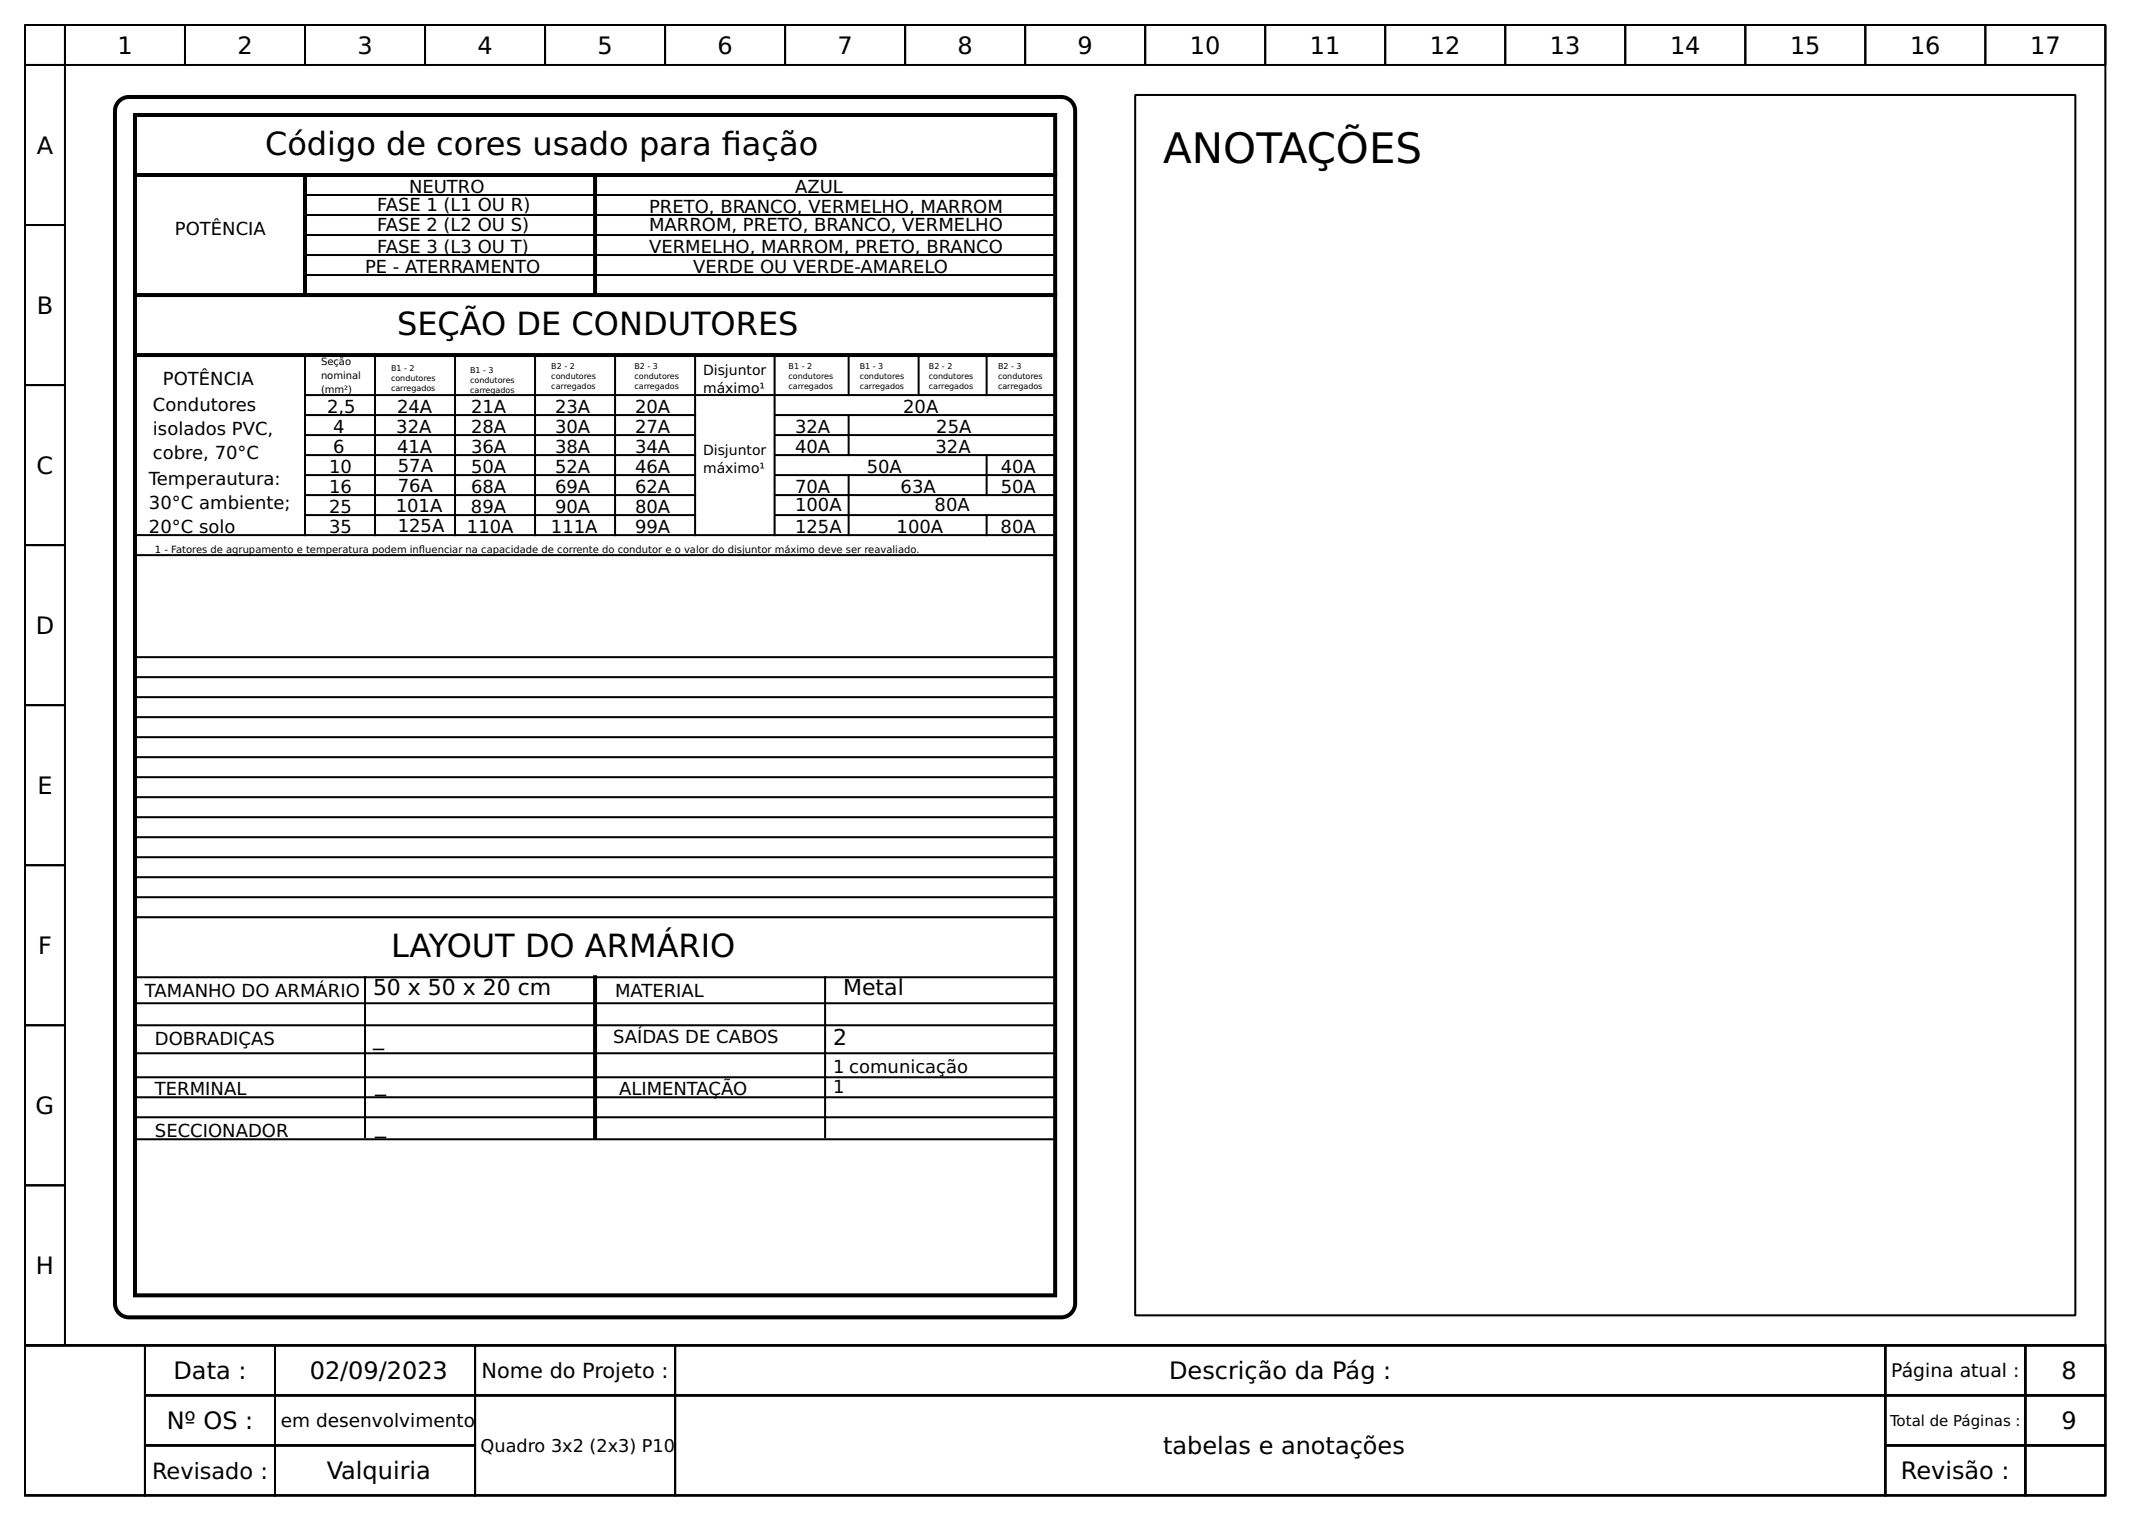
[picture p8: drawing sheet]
<svg xmlns="http://www.w3.org/2000/svg" width="297mm" height="210mm" viewBox="0 0 297 210" stroke-linecap="round" stroke-linejoin="round" font-family="sans-serif">
<g fill="none" stroke="#000" stroke-width=".28">
<path d="M3.4 3.4h286.8v182h-286.8zM3.4 3.4h5.6v5.6h-5.6zM3.4 9h5.6v22h-5.6zM9 3.4h16.5v5.6h-16.5zM25.5 3.4h16.5v5.6h-16.5zM42 3.4h16.6v5.6h-16.6zM58.6 3.4h16.5v5.6h-16.5zM75.1 3.4h16.6v5.6h-16.6zM91.7 3.4h16.5v5.6h-16.5zM108.2 3.4h16.6v5.6h-16.6zM124.8 3.4h16.5v5.6h-16.5zM141.3 3.4h16.5v5.6h-16.5z"/>
<path d="M156.5 13.1h129.6v168.2h-129.6zM157.8 3.4h16.6v5.6h-16.6zM174.4 3.4h16.5v5.6h-16.5zM190.9 3.4h16.6v5.6h-16.6zM207.5 3.4h16.5v5.6h-16.5zM224 3.4h16.6v5.6h-16.6zM240.6 3.4h16.5v5.6h-16.5zM257.1 3.4h16.6v5.6h-16.6zM273.7 3.4h16.5v5.6h-16.5zM3.4 31h5.6v22.1h-5.6zM42 26.9h103.4M42 29.6h103.4"/>
<path d="M42 32.4h103.4M42 35.1h103.4M42 37.9h103.4M3.4 53.1h5.6v22h-5.6zM42 57.2h53.8M42 54.4h103.4M42 60h53.8M42 48.9v24.9M51.7 48.9v24.9M62.7 48.9v24.9M73.8 48.9v24.9M84.8 48.9v24.9"/>
<path d="M95.8 48.9v24.9M106.8 48.9v24.9M106.8 57.2h38.6M106.8 60h38.6M117 48.9v5.5M117 57.2v5.5M126.6 48.9v5.5M136 48.9v5.5M3.4 75.1h5.6v22.1h-5.6zM18.6 76.5h126.8M18.6 73.8h126.8M42 68.2h53.8"/>
<path d="M42 62.7h53.8M42 65.5h53.8M42 71h53.8M106.8 68.2h38.6M106.8 62.7h38.6M106.8 65.5h38.6M106.8 71h38.6M117 65.5v8.3M136 62.7v5.5M136 71v2.8M3.4 97.2h5.6v22h-5.6zM18.6 90.6h126.8"/>
<path d="M18.6 93.3h126.8M18.6 96.1h126.8M18.6 98.8h126.8M3.4 119.2h5.6v22.1h-5.6zM18.6 101.6h126.8M18.6 104.4h126.8M18.6 107.1h126.8M18.6 109.9h126.8M18.6 112.6h126.8M18.6 115.4h126.8M18.6 118.1h126.8M18.6 134.7h126.8"/>
<path d="M18.6 138.3h126.8M18.6 120.9h126.8M18.6 123.7h126.8M18.6 126.4h126.8M50.3 134.7v22M113.7 134.7v22M3.4 141.3h5.6v22.1h-5.6zM18.6 151.2h126.8M18.6 148.5h126.8M18.6 141.3h126.8M18.6 145.2h126.8M18.6 154h126.8"/>
<path d="M18.6 157h126.8M3.4 163.4h5.6v22h-5.6zM3.4 185.4h286.8v20.7h-286.8zM3.4 185.4h16.6v20.7h-16.6zM20 185.4h17.9v6.9h-17.9zM20 192.3h17.9v6.9h-17.9zM20 199.2h17.9v6.9h-17.9zM37.9 185.4h27.6v6.9h-27.6zM37.9 192.3h27.6v6.9h-27.6zM37.9 199.2h27.6v6.9h-27.6zM65.5 185.4h27.6v6.9h-27.6zM65.5 192.3h27.6v13.8h-27.6z"/>
<path d="M93.1 185.4h166.8v6.9h-166.8zM93.1 192.3h166.8v13.8h-166.8zM259.9 185.4h19.3v6.9h-19.3zM259.9 192.3h19.3v6.9h-19.3zM259.9 199.2h19.3v6.9h-19.3zM279.2 185.4h11v6.9h-11zM279.2 192.3h11v6.9h-11zM279.2 199.2h11v6.9h-11z"/>
</g>
<path d="M16.4 13.9l.9-.5h.5h128.5a1.93 1.93 0 0 1 1.9 1.9v164.3a1.93 1.93 0 0 1-1.9 2h-128.5a1.93 1.93 0 0 1-2-2v-164.3l.1-.5zM18.6 15.8h126.8v162.7h-126.8zM18.6 24.1h126.8M42 24.7v16M82 24.1v16.6M18.6 48.9h126.8M18.6 40.7h126.8M82 134.7v22" fill="none" stroke="#000" stroke-width=".55"/>
<text font-size="5.8" x="160.3" y="22.5">ANOTAÇÕES</text>
<g font-size="4.4">
<text x="36.5" y="21.4">Código de cores usado para fação</text>
<text x="99.5" y="21.4">i</text>
<text x="54.7" y="46.2">SEÇÃO DE CONDUTORES</text>
<text x="53.9" y="131.9">LAYOUT DO ARMÁRIO</text>
</g>
<g font-size="3.3">
<text x="16.2" y="7.4">1</text>
<text x="32.7" y="7.4">2</text>
<text x="49.3" y="7.4">3</text>
<text x="65.8" y="7.4">4</text>
<text x="82.3" y="7.4">5</text>
<text x="98.9" y="7.4">6</text>
<text x="115.4" y="7.4">7</text>
<text x="132" y="7.4">8</text>
<text x="148.5" y="7.4">9</text>
<text x="164" y="7.4">10</text>
<text x="180.6" y="7.4">11</text>
<text x="197.1" y="7.4">12</text>
<text x="213.6" y="7.4">13</text>
<text x="230.2" y="7.4">14</text>
<text x="246.7" y="7.4">15</text>
<text x="263.3" y="7.4">16</text>
<text x="279.8" y="7.4">17</text>
<text x="5.1" y="21.2">A</text>
<text x="5.1" y="43.3">B</text>
<text x="5" y="65.3">C</text>
<text x="4.9" y="87.4">D</text>
<text x="5.1" y="109.5">E</text>
<text x="5.2" y="131.5">F</text>
<text x="4.9" y="153.6">G</text>
<text x="5" y="175.6">H</text>
<text x="23.9" y="190.1">Data :</text>
<text x="42.7" y="190.1">02/09/2023</text>
<text x="161.2" y="190.1">Descrição da Pág :</text>
<text x="284.2" y="190.1">8</text>
<text x="23" y="197">Nº OS :</text>
<text x="284.2" y="197">9</text>
<text x="45" y="203.9">Valquiria</text>
<text x="160.3" y="200.4">tabelas e anotações</text>
<text x="262" y="203.9">Revisão :</text>
</g>
<text font-size="3.1" x="21" y="203.8">Revisado :</text>
<g font-size="3">
<text x="51.4" y="137.2">50 x 50 x 20 cm</text>
<text x="116.2" y="137.2">Metal</text>
<text x="51.4" y="144.1">_</text>
<text x="114.8" y="144.1">2</text>
<text x="51.7" y="150.4">_</text>
<text x="51.7" y="156.2">_</text>
</g>
<text font-size="2.9" x="66.4" y="189.9">Nome do Projeto :</text>
<g font-size="2.6">
<text x="260.7" y="189.8">Página atual :</text>
<text x="38.7" y="196.7">em desenvolvimento</text>
</g>
<g font-size="2.5">
<text x="52" y="29.1">FASE 1 (L1 OU R)</text>
<text x="56.4" y="26.6">NEUTRO</text>
<text x="89.5" y="29.4">PRETO, BRANCO, VERMELHO, MARROM</text>
<text x="109.6" y="26.6">AZUL</text>
<text x="24.1" y="32.4">POTÊNCIA</text>
<text x="52" y="31.8">FASE 2 (L2 OU S)</text>
<text x="52" y="34.9">FASE 3 (L3 OU T)</text>
<text x="89.5" y="31.8">MARROM, PRETO, BRANCO, VERMELHO</text>
<text x="89.5" y="34.9">VERMELHO, MARROM, PRETO, BRANCO</text>
<text x="50.3" y="37.6">PE - ATERRAMENTO</text>
<text x="95.5" y="37.6">VERDE OU VERDE-AMARELO</text>
<text x="22.5" y="53.1">POTÊNCIA</text>
<text x="21.1" y="56.7">Condutores</text>
<text x="21.1" y="60">isolados PVC,</text>
<text x="45.1" y="56.9">2,5</text>
<text x="45.9" y="59.7">4</text>
<text x="54.6" y="59.7">32A</text>
<text x="54.7" y="56.9">24A</text>
<text x="64.9" y="59.7">28A</text>
<text x="64.9" y="56.9">21A</text>
<text x="76.5" y="59.7">30A</text>
<text x="76.5" y="56.9">23A</text>
<text x="87.5" y="59.7">27A</text>
<text x="87.5" y="56.9">20A</text>
<text x="109.6" y="59.7">32A</text>
<text x="124.5" y="56.9">20A</text>
<text x="129.1" y="59.7">25A</text>
<text x="21.1" y="63.3">cobre, 70°C</text>
<text x="45.4" y="65.2">10</text>
<text x="45.9" y="62.4">6</text>
<text x="54.7" y="62.4">41A</text>
<text x="54.8" y="65.1">57A</text>
<text x="64.9" y="65.2">50A</text>
<text x="64.9" y="62.4">36A</text>
<text x="76.5" y="62.4">38A</text>
<text x="76.5" y="65.2">52A</text>
<text x="87.5" y="65.2">46A</text>
<text x="87.5" y="62.4">34A</text>
<text x="109.6" y="62.4">40A</text>
<text x="119.5" y="65.2">50A</text>
<text x="128.9" y="62.4">32A</text>
<text x="137.9" y="65.2">40A</text>
<text x="20.5" y="66.9">Temperautura:</text>
<text x="20.5" y="70.2">30°C ambiente;</text>
<text x="45.4" y="68">16</text>
<text x="45.4" y="70.7">25</text>
<text x="54.5" y="70.6">101A</text>
<text x="54.8" y="67.9">76A</text>
<text x="64.9" y="70.7">89A</text>
<text x="64.9" y="68">68A</text>
<text x="76.5" y="70.7">90A</text>
<text x="76.5" y="68">69A</text>
<text x="87.5" y="70.7">80A</text>
<text x="87.5" y="68">62A</text>
<text x="109.6" y="70.4">100A</text>
<text x="109.6" y="68">70A</text>
<text x="124.1" y="68">63A</text>
<text x="128.8" y="70.4">80A</text>
<text x="137.9" y="68">50A</text>
<text x="20.5" y="73.5">20°C solo</text>
<text x="45.4" y="73.5">35</text>
<text x="54.8" y="73.4">125A</text>
<text x="64.4" y="73.5">110A</text>
<text x="75.9" y="73.5">111A</text>
<text x="87.5" y="73.5">99A</text>
<text x="109.6" y="73.5">125A</text>
<text x="123.6" y="73.5">100A</text>
<text x="137.9" y="73.5">80A</text>
<text x="20" y="137.4">TAMANHO DO ARMÁRIO</text>
<text x="84.8" y="137.4">MATERIAL</text>
<text x="84.5" y="143.8">SAÍDAS DE CABOS</text>
<text x="21.4" y="144.1">DOBRADIÇAS</text>
<text x="114.8" y="147.9">1 comunicação</text>
<text x="21.4" y="151">TERMINAL</text>
<text x="85.3" y="151">ALIMENTAÇÃO</text>
<text x="114.8" y="150.7">1</text>
<text x="21.4" y="156.7">SECCIONADOR</text>
</g>
<text font-size="2.4" x="66.3" y="200.1">Quadro 3x2 (2x3) P10</text>
<text font-size="2.1" x="260.5" y="196.5">Total de Páginas :</text>
<g font-size="1.9">
<text x="96.9" y="51.7">Disjuntor</text>
<text x="96.9" y="54.2">máximo¹</text>
<text x="96.9" y="62.7">Disjuntor</text>
<text x="96.9" y="65.2">máximo¹</text>
</g>
<g font-size="1.4">
<text x="44.2" y="50.3">Seção</text>
<text x="44.2" y="52.2">nominal</text>
<text x="44.2" y="54.2">(mm²)</text>
<text x="21.4" y="76.2">1 - Fatores de agrupamento e temperatura podem infuenciar na capacidade de corrente do condutor e o valor do disjuntor máximo deve ser reavaliado.</text>
<text x="57.7" y="76.2">l</text>
</g>
<g font-size="1.1">
<text x="53.9" y="51.1">B1 - 2</text>
<text x="53.9" y="52.5">condutores</text>
<text x="53.9" y="53.9">carregados</text>
<text x="64.8" y="51.4">B1 - 3</text>
<text x="64.8" y="52.8">condutores</text>
<text x="76" y="50.9">B2 - 2</text>
<text x="76" y="52.2">condutores</text>
<text x="76" y="53.6">carregados</text>
<text x="87.5" y="50.9">B2 - 3</text>
<text x="87.5" y="52.2">condutores</text>
<text x="87.5" y="53.6">carregados</text>
<text x="108.7" y="50.9">B1 - 2</text>
<text x="108.7" y="52.2">condutores</text>
<text x="108.7" y="53.6">carregados</text>
<text x="118.5" y="50.9">B1 - 3</text>
<text x="118.5" y="52.2">condutores</text>
<text x="118.5" y="53.6">carregados</text>
<text x="128" y="50.9">B2 - 2</text>
<text x="128" y="52.2">condutores</text>
<text x="128" y="53.6">carregados</text>
<text x="137.6" y="50.9">B2 - 3</text>
<text x="137.6" y="52.2">condutores</text>
<text x="137.6" y="53.6">carregados</text>
<text x="64.8" y="54.2">carregados</text>
</g>
</svg>
